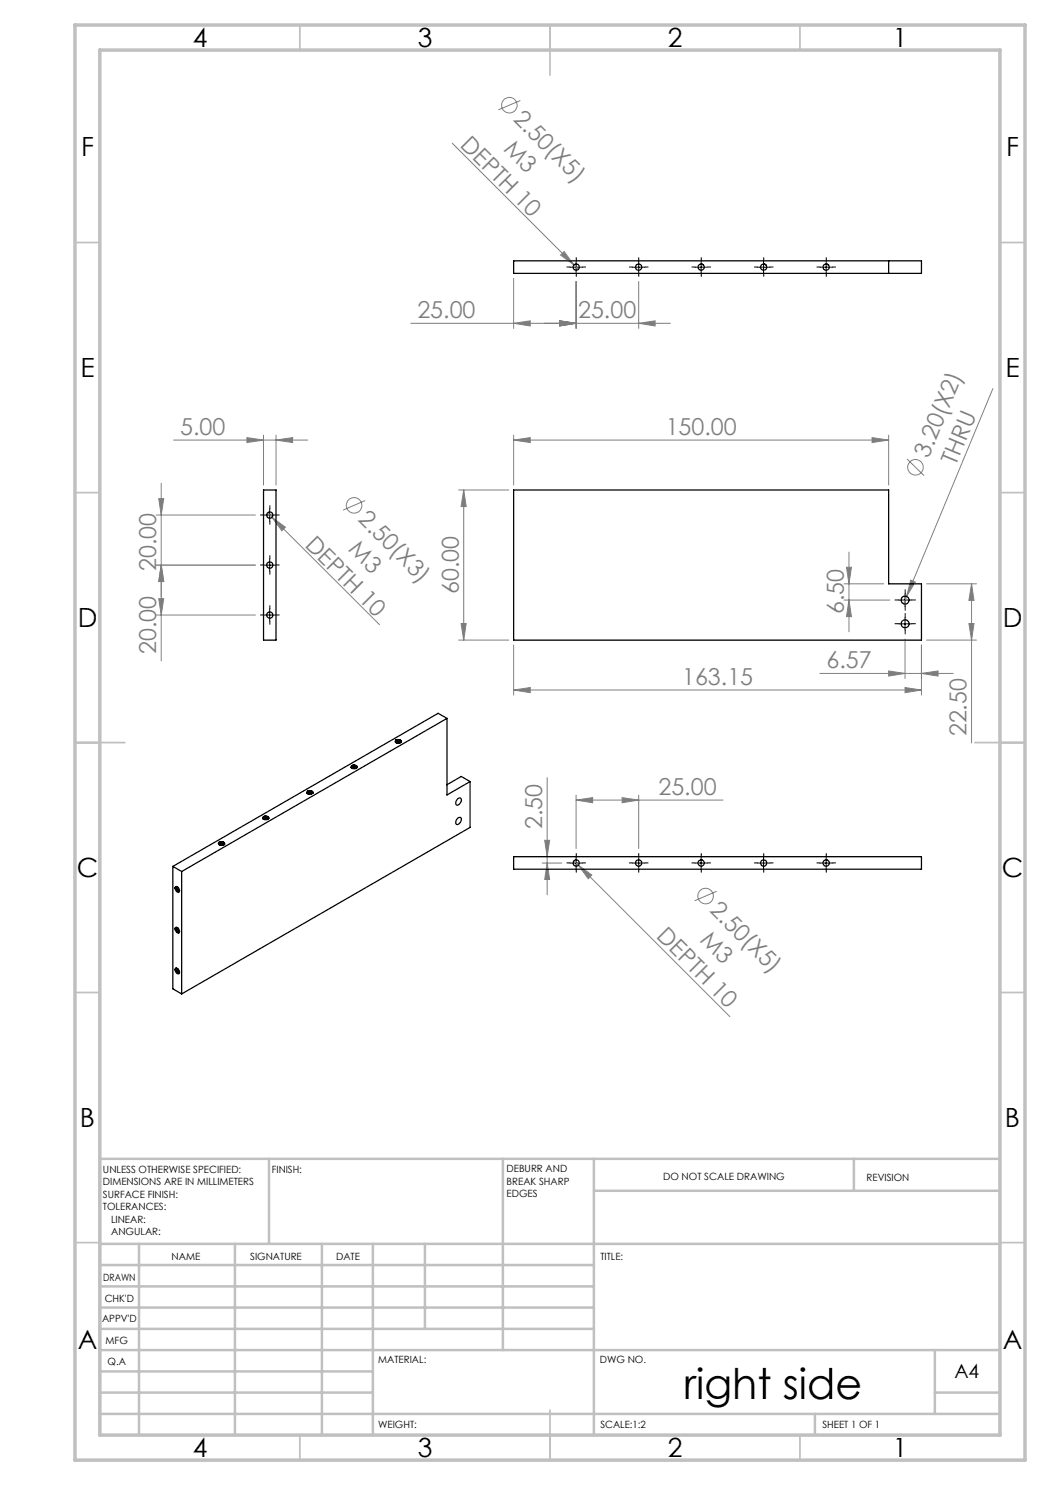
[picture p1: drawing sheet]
<svg xmlns="http://www.w3.org/2000/svg" width="210mm" height="297mm" viewBox="0 0 210 297" stroke-linecap="round" stroke-linejoin="round" font-family="sans-serif">
<g fill="none" stroke="#808080" stroke-width=".2">
<path d="M90.5 28.6l25.2 25.3M104.1 20.1l-4.4 1.9M102.7 55.7v10M112.1 51l.7-.7 2 2.7zM115.2 56.3v9.4M127.7 56.3v9.4M82.2 64.7h51.9M102.7 64.7l3.3-.5v1zM111.9 64.2l3.3 .5-3.3 .5zM127.7 64.7l3.3-.5v1zM198.6 77.7l-17.3 41.6M31.8 99.7h.9l-.5 3.3z"/>
<path d="M32.2 96.7v35.5M34.7 88h26.9M49.4 87.5l3.3 .5-3.3 .5zM52.7 87v10M55.2 88l3.3-.5v1zM55.2 87v10M91.7 98h10M92.7 98l.5 3.3h-1zM92.7 98v30M102.7 88l3.3-.5v1zM102.7 87v10M102.7 88h75"/>
<path d="M174.4 87.5l3.3 .5-3.3 .5zM177.7 87v10M181.4 91.8l3.4 3.3M31.3 113h19.8M31.3 103h19.8M31.8 119.7h.9l-.5 3.3zM32.2 113l.5 3.3h-.9zM53.5 102.6l22.4 22.4M54.4 103.5l2.7 1.9-.7 .7zM73 100.1l-4.4 1.9M168.8 116.8h7.9M169.3 113.4h1l-.5 3.4z"/>
<path d="M169.8 110.4v16M181.3 119.3l-.6 1.5M182.1 116l1 .4-1.8 2.9zM185.3 116.8h10M194.3 116.8l.5 3.3h-1zM194.3 116.8v31.8M31.3 123h19.8M91.7 128h10M92.2 124.7h1l-.5 3.3zM102.7 138l3.3-.5v1zM102.7 129v10M102.7 138h81.6"/>
<path d="M164 134.7h26.6M168.8 120h9.2M169.8 120l.5 3.3h-1zM177.7 134.2l3.3 .5-3.3 .5zM181 127.8v7.9M181 137.5l3.3 .5-3.3 .5zM184.3 134.7l3.3-.5v1zM184.3 129v10M185.3 128h10M193.8 124.7h1l-.5 3.3zM109.4 155.5v23.5M115.2 159v10.7"/>
<path d="M124.4 159.5l3.3 .5-3.3 .5zM127.7 159v10.7M108.4 172.6h4M108.9 168.1h1l-.5 3.2zM109.4 172.6l.5 3.3h-1zM114.8 172.2l31.2 31.1M115.2 160l3.3-.5v1zM115.2 160h29.4M115.7 173l2.7 2-.7 .8zM143.3 178.3l-4.4 1.9"/>
<circle cx="101.9" cy="21" r="1.57"/>
<circle cx="183.1" cy="93.5" r="1.55"/>
<circle cx="70.8" cy="101.1" r="1.56"/>
<circle cx="141.1" cy="179.2" r="1.55"/>
</g>
<g fill="none" stroke="#000" stroke-width=".2" stroke-dasharray="15.2 1.3 1.3 1.3">
<path d="M114 53.4h-.6M115.2 52.2v-.7M115.2 54.7v.6M116.5 53.4h.6M126.5 53.4h-.6M127.7 52.2v-.7M127.7 54.7v.6M129 53.4h.6M139 53.4h-.6M140.2 52.2v-.7M140.2 54.7v.6M141.5 53.4h.6"/>
<path d="M151.5 53.4h-.6M152.7 52.2v-.7M152.7 54.7v.6M154 53.4h.6M164 53.4h-.6M165.2 52.2v-.7M165.2 54.7v.6M166.5 53.4h.6M52.7 113h-.6M52.7 103h-.6M54 111.7v-.6M54 114.2v.7"/>
<path d="M54 101.7v-.6M54 104.2v.7M55.2 113h.6M55.2 103h.6M179.8 120h-.8M181 118.7v-.8M182.3 120h.8M52.7 123h-.6M54 121.7v-.6M54 124.2v.7M55.2 123h.6M179.8 124.7h-.8"/>
<path d="M181 123.5v-.8M181 126v.8M181 121.2v.8M182.3 124.7h.8M114 172.6h-.6M115.2 171.3v-.6M115.2 173.8v.7M116.5 172.6h.6M126.5 172.6h-.6M127.7 171.3v-.6M127.7 173.8v.7M129 172.6h.6"/>
<path d="M139 172.6h-.6M140.2 171.3v-.6M140.2 173.8v.7M141.5 172.6h.6M151.5 172.6h-.6M152.7 171.3v-.6M152.7 173.8v.7M154 172.6h.6M164 172.6h-.6M165.2 171.3v-.6M165.2 173.8v.7M166.5 172.6h.6"/>
</g>
<g fill="none" stroke="#000" stroke-width=".2">
<path d="M114 53.4h2.5M115.2 52.2v2.5M126.5 53.4h2.5M127.7 52.2v2.5M139 53.4h2.5M140.2 52.2v2.5M151.5 53.4h2.5M152.7 52.2v2.5M164 53.4h2.5M165.2 52.2v2.5M52.7 113h2.5M52.7 103h2.5"/>
<path d="M53.9 101.8v2.5M53.9 111.8v2.5M181 118.8v2.5M52.7 123h2.5M53.9 121.8v2.5M179.8 124.8h2.5M179.8 120h2.5M181 123.5v2.5M114 172.6h2.5M115.2 171.3v2.5M126.5 172.6h2.5M127.7 171.3v2.5"/>
<path d="M139 172.6h2.5M140.2 171.3v2.5M151.5 172.6h2.5M152.7 171.3v2.5M164 172.6h2.5M165.2 171.3v2.5"/>
</g>
<g fill="none" stroke="#c0c0c0" stroke-width=".35">
<path d="M60 5v5M110 5v10M160 5v5M15 48.5h5M200 48.5h5M15 98.5h5M200 98.5h5M15 148.5h10M195 148.5h10M15 198.5h5M200 198.5h5M15 248.5h5"/>
<path d="M200 248.5h5M60 287v5M110 282v10M160 287v5"/>
</g>
<g fill="none" stroke="#c0c0c0" stroke-width=".5">
<path d="M53.8 231.8v17M100.6 231.8v38.2M118.8 231.8v55.2M118.8 238.2h81.2M170.8 231.8v6.4M200 231.8h-180v55.2M20 248.8h180M20 257.3h98.8M20 253h98.8M27.8 248.8v38.2M47 248.8v38.2M64.4 248.8v38.2"/>
<path d="M74.6 248.8v38.2M85 248.8v17M20 265.8h98.8M20 261.5h98.8M20 278.5h54.6M20 274.3h54.6M20 270h180M187 278.5h13M187 270v12.8M20 282.8h180M163 282.8v4.2"/>
</g>
<path d="M15 5h190v287h-190zM20 10h180v277h-180z" fill="none" stroke="#c0c0c0" stroke-width=".7"/>
<g fill="#808080">
<path d="M112.1 51l.7-.7 2 2.7z"/>
<path d="M182.1 116l1 .4-1.8 2.9z"/>
<path d="M54.4 103.5l2.7 1.9-.7 .7z"/>
<path d="M115.7 173l2.7 2-.7 .8z"/>
<path d="M174.4 87.5l3.3 .5-3.3 .5zM102.7 88l3.3-.5v1zM55.2 88l3.3-.5v1zM49.4 87.5l3.3 .5-3.3 .5z"/>
<path d="M102.7 64.7l3.3-.5v1zM111.9 64.2l3.3 .5-3.3 .5zM111.9 64.2l3.3 .5-3.3 .5zM127.7 64.7l3.3-.5v1zM115.2 160l3.3-.5v1zM124.4 159.5l3.3 .5-3.3 .5z"/>
<path d="M102.7 138l3.3-.5v1zM181 137.5l3.3 .5-3.3 .5z"/>
<path d="M193.8 124.7h1l-.5 3.3zM194.3 116.8l.5 3.3h-1z"/>
<path d="M92.2 124.7h1l-.5 3.3zM92.7 98l.5 3.3h-1z"/>
<path d="M31.8 119.7h.9l-.5 3.3zM32.2 113l.5 3.3h-.9zM109.4 172.6l.5 3.3h-1zM108.9 168.1h1l-.5 3.2z"/>
<path d="M169.8 120l.5 3.3h-1zM169.3 113.4h1l-.5 3.4z"/>
<path d="M31.8 99.7h.9l-.5 3.3zM32.2 113l.5 3.3h-.9z"/>
<path d="M177.7 134.2l3.3 .5-3.3 .5zM184.3 134.7l3.3-.5v1z"/>
</g>
<g fill="none" stroke="#000" stroke-width=".25">
<path d="M102.7 52.2h81.6v2.5h-81.6zM140.2 52.8l.5 .2M152.7 52.8l.5 .2M165.2 52.8l.5 .2M177.7 52.2v2.5M52.7 98h2.5v30h-2.5zM102.7 98h75v18.8h6.6v11.2h-81.6zM61.4 158.6l.3-.2h.5l.3 .2M61.4 158.3a.62 .62 0 0 1 .7-.2 .62 .62 0 0 1 .4 .5 .73 .73 0 0 1-1.2-.2zM61.5 158.7l.5-.2 .5 .2M61.5 158.7l.5-.1 .4 .1M61.5 158.2h.8"/>
<path d="M61.5 158.2v.2l.5-.1 .6 .3M61.5 158.2h.7l.4 .4M61.6 158.8h.7M61.7 158.8h.6M70.2 153.5l.6-.3 .6 .3M70.3 153.2a.73 .73 0 0 1 1.1 .3 .71 .71 0 0 1-1.2-.2zM70.3 153.6l.5-.2 .5 .2M70.3 153.6l.3-.1 .7 .1M70.4 153.1v.2l.6-.1 .4 .3M70.4 153.1l.4-.1 .5 .2 .1 .3M70.4 153.7h.8M70.5 153.7h.6"/>
<path d="M71.1 153.1h-.7M79.1 148.4l.6-.2 .5 .2M79.1 148.4l.6-.1 .5 .2M79.2 148.5l.5-.2 .4 .2M79.2 148a.71 .71 0 0 1 1.1 .3 .72 .72 0 0 1-1.2-.1zM79.2 148v.2l.7-.1 .4 .3M79.2 148h.7l.4 .3M79.3 148.6h.7h-.7M79.9 148h-.7M89.4 143.7l-53.1 30.6M89.4 143.7v15.3l4.6-2.7M89.4 143.7l-1.8-1-53 30.6"/>
<path d="M91.6 159.7a.45 .45 0 0 1 .7 .1 .45 .45 0 0 1-.1 .6l-.3 .4a.46 .46 0 0 1-.7 .1 .46 .46 0 0 1 0-.7zM94 156.3v9.2l-57.7 33.3M94 156.3l-1.7-1-2.9 1.6M34.6 173.3v24.5l1.7 1M34.6 173.3l1.7 1M35 177.5h.2M35.1 177.4a.66 .66 0 0 1 .7 .3 .66 .66 0 0 1-.1 .7 .76 .76 0 0 1-.6-1zM35.2 177.3l-.2 .3M35.2 177.5l-.2 .1M35.2 177.3v.2M35.3 177.3a.79 .79 0 0 0 .5 1.1M35.3 177.3l.2 .6 .4 .4"/>
<path d="M35.4 177.3l.1 .6 .4 .4M35.5 177.4l.4 .7M35.6 177.4l.3 .6M36.3 174.3v24.5M43.7 168.8a.75 .75 0 0 1 1.2 .2M43.7 168.5a.74 .74 0 0 1 1.2 .2 .7 .7 0 0 1-1.2-.1zM43.8 168.9l.5-.2 .5 .2M43.8 168.9l.3-.1 .7 .1M43.9 168.4v.2h.7l.3 .2M43.9 168.4h.7l.3 .4M43.9 169h.7M44 169h.6"/>
<path d="M44.6 168.4h-.7M52.6 163.4a.7 .7 0 0 1 1.2 .3 .73 .73 0 0 1-1.3-.2zM52.6 163.8l.5-.2 .5 .2M52.6 163.8l.5-.1 .5 .1M52.7 163.3v.2l.7-.1 .3 .3-.6-.2-.6 .2M52.7 163.3h.4a.53 .53 0 0 1 .7 .4M52.8 163.9h.6M53.4 163.3h-.7M91.6 163.6a.44 .44 0 0 1 .7 0 .44 .44 0 0 1-.1 .6l-.3 .4a.46 .46 0 0 1-.7 .2 .46 .46 0 0 1 0-.7zM102.7 171.3h81.6v2.5h-81.6zM140.2 172h.2M165.2 172h.2"/>
<path d="M35 185.7h.2M35 193.8l.2 .1M35.1 185.5a.68 .68 0 0 1 .7 .4 .68 .68 0 0 1-.1 .7 .81 .81 0 0 1-.6-1.1zM35.1 193.7a.66 .66 0 0 1 .7 .3 .66 .66 0 0 1-.1 .8 .76 .76 0 0 1-.6-1.1zM35.2 185.5l-.2 .3M35.2 193.6l-.2 .4M35.2 185.7l-.2 .1M35.2 193.9l-.2 .1M35.2 185.5v.2M35.2 193.6v.3M35.3 185.5a.82 .82 0 0 0 .5 1M35.3 193.6a.79 .79 0 0 0 .5 1.1"/>
<path d="M35.3 185.5l.3 .8 .3 .2M35.3 193.7l.2 .5 .4 .4-.4-.4-.1-.5M35.4 185.5l.1 .5 .4 .4M35.5 185.6l.4 .7M35.5 193.7l.4 .7M35.6 185.6l.3 .6M35.6 193.8l.3 .6"/>
<circle cx="115.2" cy="53.4" r=".62"/>
<circle cx="127.7" cy="53.4" r=".63"/>
<circle cx="140.2" cy="53.4" r=".62"/>
<circle cx="152.7" cy="53.4" r=".62"/>
<circle cx="165.2" cy="53.4" r=".63"/>
<circle cx="54" cy="103" r=".62"/>
<circle cx="54" cy="113" r=".63"/>
<circle cx="54" cy="123" r=".62"/>
<circle cx="181" cy="124.8" r=".81"/>
<circle cx="181" cy="120" r=".81"/>
<circle cx="115.2" cy="172.6" r=".62"/>
<circle cx="127.7" cy="172.6" r=".62"/>
<circle cx="140.2" cy="172.6" r=".62"/>
<circle cx="152.7" cy="172.6" r=".62"/>
<circle cx="165.2" cy="172.6" r=".62"/>
</g>
<text font-size="8.5" x="136.8" y="279.7">right side</text>
<g font-size="5.3">
<text x="38.5" y="9.5">4</text>
<text x="83.5" y="9.5">3</text>
<text x="133.6" y="9.5">2</text>
<text x="178.6" y="9.5">1</text>
<text x="16.2" y="31.2">F</text>
<text x="201.2" y="31.2">F</text>
<text x="16.1" y="75.5">E</text>
<text x="201.1" y="75.5">E</text>
<text x="15.5" y="125.5">D</text>
<text x="200.5" y="125.5">D</text>
<text x="15.4" y="175.5">C</text>
<text x="200.4" y="175.5">C</text>
<text x="16" y="225.5">B</text>
<text x="201" y="225.5">B</text>
<text x="15.5" y="269.7">A</text>
<text x="200.5" y="269.7">A</text>
<text x="38.5" y="291.5">4</text>
<text x="83.5" y="291.5">3</text>
<text x="133.6" y="291.5">2</text>
<text x="178.6" y="291.5">1</text>
</g>
<g font-size="4.7" fill="#808080">
<text x="91.9" y="29.2" transform="rotate(45 91.9 29.2)">DEPTH 10</text>
<text x="102.5" y="24" transform="rotate(45 102.5 24)">2.50(X5)</text>
<text x="100.6" y="30.1" transform="rotate(45 100.6 30.1)">M3</text>
<text x="83.5" y="63.6">25.00</text>
<text x="115.6" y="63.6">25.00</text>
<text x="36" y="87">5.00</text>
<text x="133.1" y="87">150.00</text>
<text x="185.7" y="91.7" transform="rotate(-67 185.7 91.7)">3.20(X2)</text>
<text x="191.2" y="93.2" transform="rotate(-67 191.2 93.2)">THRU</text>
<text x="71.4" y="104.1" transform="rotate(45 71.4 104.1)">2.50(X3)</text>
<text x="60.8" y="109.2" transform="rotate(45 60.8 109.2)">DEPTH 10</text>
<text x="69.5" y="110.1" transform="rotate(45 69.5 110.1)">M3</text>
<text x="31.2" y="114.2" transform="rotate(-90 31.2 114.2)">20.00</text>
<text x="91.7" y="118.8" transform="rotate(-90 91.7 118.8)">60.00</text>
<text x="168.8" y="122.8" transform="rotate(-90 168.8 122.8)">6.50</text>
<text x="31.2" y="130.9" transform="rotate(-90 31.2 130.9)">20.00</text>
<text x="136.4" y="137">163.15</text>
<text x="165.3" y="133.7">6.57</text>
<text x="193.3" y="147.3" transform="rotate(-90 193.3 147.3)">22.50</text>
<text x="131.7" y="159">25.00</text>
<text x="108.4" y="165.9" transform="rotate(-90 108.4 165.9)">2.50</text>
<text x="141.7" y="182.2" transform="rotate(45 141.7 182.2)">2.50(X5)</text>
<text x="131.1" y="187.4" transform="rotate(45 131.1 187.4)">DEPTH 10</text>
<text x="139.8" y="188.2" transform="rotate(45 139.8 188.2)">M3</text>
</g>
<text font-size="3.9" x="190.9" y="275.5">A4</text>
<g font-size="2">
<text x="20.6" y="234.6">UNLESS OTHERWISE SPECIFIED:</text>
<text x="20.6" y="237.1">DIMENSIONS ARE IN MILLIMETERS</text>
<text x="20.6" y="239.6">SURFACE FINISH:</text>
<text x="54.4" y="234.6">FINISH:</text>
<text x="101.3" y="234.5">DEBURR AND</text>
<text x="101.3" y="237">BREAK SHARP</text>
<text x="101.3" y="239.5">EDGES</text>
<text x="132.6" y="236">DO NOT SCALE DRAWING</text>
<text x="173.3" y="236.2">REVISION</text>
<text x="20.6" y="242.1">TOLERANCES:</text>
<text x="22.2" y="244.6">LINEAR:</text>
<text x="22.2" y="247.1">ANGULAR:</text>
<text x="34.3" y="252">NAME</text>
<text x="50" y="251.9">SIGNATURE</text>
<text x="67.2" y="251.9">DATE</text>
<text x="120.1" y="251.9">TITLE:</text>
<text x="20.6" y="256.1">DRAWN</text>
<text x="20.9" y="260.3">CHK'D</text>
<text x="20.4" y="264.4">APPV'D</text>
<text x="21.1" y="268.8">MFG</text>
<text x="21.5" y="273">Q.A</text>
<text x="75.6" y="272.5">MATERIAL:</text>
<text x="120" y="272.5">DWG NO.</text>
<text x="75.6" y="285.5">WEIGHT:</text>
<text x="120.1" y="285.6">SCALE:1:2</text>
<text x="164.5" y="285.6">SHEET 1 OF 1</text>
</g>
</svg>
